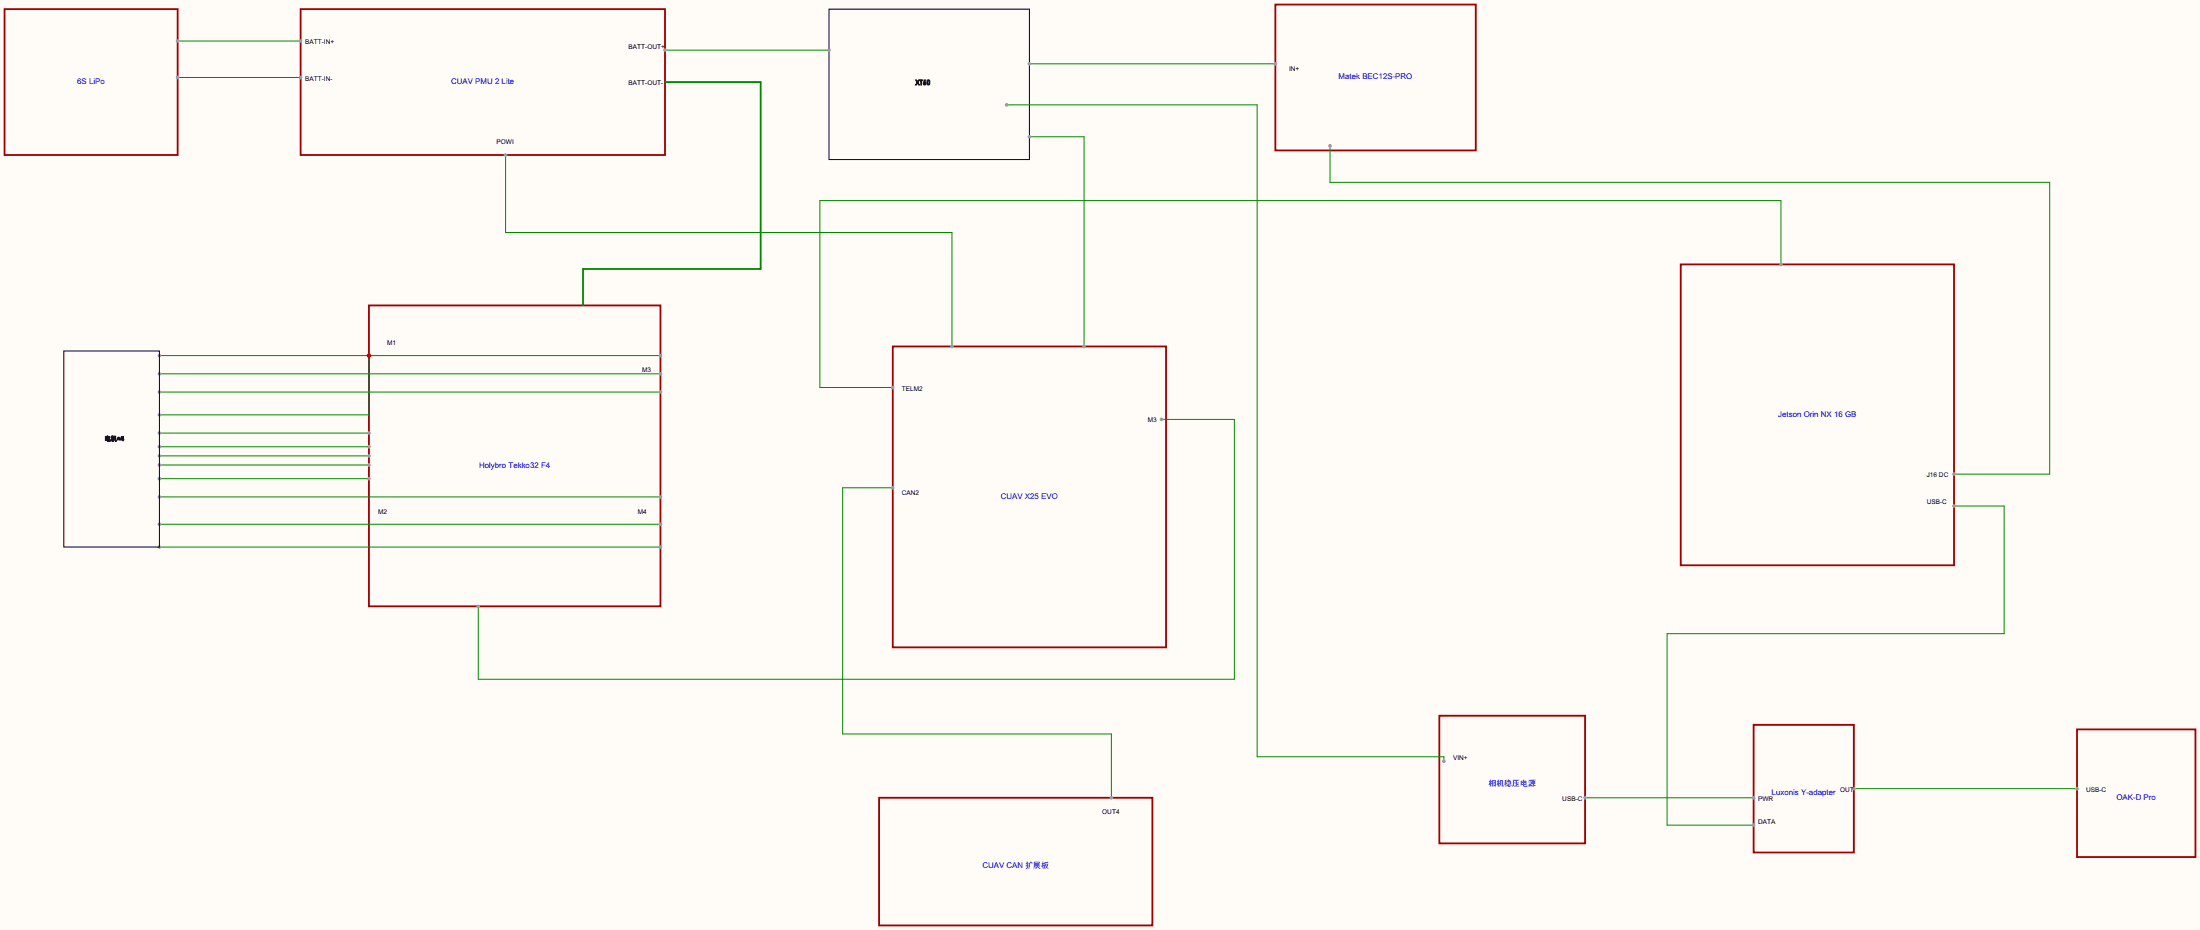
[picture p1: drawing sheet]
<svg xmlns="http://www.w3.org/2000/svg" width="613mm" height="259mm" viewBox="0 0 613 259" stroke-linecap="round" stroke-linejoin="round" font-family="sans-serif">
<path d="M0 0h613.4v259.1h-613.4z" fill="#fffcf7"/>
<path d="M1.3 2.5h48.2v40.7h-48.2zM83.8 2.5h101.6v40.7h-101.6zM355.6 1.3h55.9v40.6h-55.9zM468.6 73.7h76.2v83.8h-76.2zM102.9 85.1h81.2v83.8h-81.2zM248.9 96.5h76.2v83.8h-76.2zM401.3 199.4h40.7v35.6h-40.7zM488.9 201.9h28v35.6h-28zM579.1 203.2h33v35.6h-33zM245.1 222.3h76.2v35.5h-76.2z" fill="none" stroke="#a10000" stroke-width=".51"/>
<path d="M49.5 11.4h34.3" fill="none" stroke="#008700" stroke-width=".28"/>
<g fill="#999">
<circle cx="49.5" cy="11.4" r=".51"/>
<circle cx="83.8" cy="11.4" r=".51"/>
</g>
<path d="M49.5 21.6h34.3" fill="none" stroke="#008700" stroke-width=".28"/>
<g fill="#999">
<circle cx="49.5" cy="21.6" r=".51"/>
<circle cx="83.8" cy="21.6" r=".51"/>
</g>
<path d="M231.1 2.5h55.9v42h-55.9z" fill="none" stroke="#000" stroke-width=".28"/>
<path d="M44.4 109.2h139.7" fill="none" stroke="#008700" stroke-width=".28"/>
<g fill="#999">
<circle cx="44.4" cy="109.2" r=".51"/>
<circle cx="184.1" cy="109.2" r=".51"/>
</g>
<path d="M44.4 99.1h139.7M102.9 99.1v16.5h-58.5" fill="none" stroke="#008700" stroke-width=".28"/>
<circle cx="102.9" cy="99.1" r=".63" fill="#c00"/>
<g fill="#999">
<circle cx="44.4" cy="99.1" r=".51"/>
<circle cx="44.4" cy="115.6" r=".51"/>
<circle cx="184.1" cy="99.1" r=".51"/>
</g>
<path d="M44.4 104.1h139.7" fill="none" stroke="#008700" stroke-width=".28"/>
<g fill="#999">
<circle cx="184.1" cy="104.1" r=".51"/>
<circle cx="44.4" cy="104.1" r=".51"/>
</g>
<path d="M44.4 138.4h139.7" fill="none" stroke="#008700" stroke-width=".28"/>
<g fill="#999">
<circle cx="184.1" cy="138.4" r=".51"/>
<circle cx="44.4" cy="138.4" r=".51"/>
</g>
<path d="M44.4 146.1h139.7" fill="none" stroke="#008700" stroke-width=".28"/>
<g fill="#999">
<circle cx="44.4" cy="146.1" r=".51"/>
<circle cx="184.1" cy="146.1" r=".51"/>
</g>
<path d="M44.4 152.4h139.7" fill="none" stroke="#008700" stroke-width=".28"/>
<g fill="#999">
<circle cx="44.4" cy="152.4" r=".51"/>
<circle cx="184.1" cy="152.4" r=".51"/>
</g>
<path d="M44.4 120.7h58.5" fill="none" stroke="#008700" stroke-width=".28"/>
<g fill="#999">
<circle cx="102.9" cy="120.7" r=".51"/>
<circle cx="44.4" cy="120.7" r=".51"/>
</g>
<path d="M44.4 124.5h58.5" fill="none" stroke="#008700" stroke-width=".28"/>
<g fill="#999">
<circle cx="102.9" cy="124.5" r=".51"/>
<circle cx="44.4" cy="124.5" r=".51"/>
</g>
<path d="M44.4 127h58.5" fill="none" stroke="#008700" stroke-width=".28"/>
<g fill="#999">
<circle cx="102.9" cy="127" r=".51"/>
<circle cx="44.4" cy="127" r=".51"/>
</g>
<path d="M44.4 129.5h58.5" fill="none" stroke="#008700" stroke-width=".28"/>
<g fill="#999">
<circle cx="102.9" cy="129.5" r=".51"/>
<circle cx="44.4" cy="129.5" r=".51"/>
</g>
<path d="M44.4 133.4h58.5" fill="none" stroke="#008700" stroke-width=".28"/>
<g fill="#999">
<circle cx="102.9" cy="133.4" r=".51"/>
<circle cx="44.4" cy="133.4" r=".51"/>
</g>
<path d="M17.8 97.8h26.6v54.6h-26.6z" fill="none" stroke="#000" stroke-width=".28"/>
<path d="M141 43.2v21.6h124.4v31.7" fill="none" stroke="#008700" stroke-width=".28"/>
<g fill="#999">
<circle cx="141" cy="43.2" r=".51"/>
<circle cx="265.4" cy="96.5" r=".51"/>
</g>
<path d="M185.4 14h45.7" fill="none" stroke="#008700" stroke-width=".28"/>
<g fill="#999">
<circle cx="185.4" cy="14" r=".51"/>
<circle cx="231.1" cy="14" r=".51"/>
</g>
<path d="M185.4 22.9h26.7v52h-49.5v10.2" fill="none" stroke="#008700" stroke-width=".51"/>
<path d="M323.8 116.8h20.4v72.4h-210.9v-20.3" fill="none" stroke="#008700" stroke-width=".28"/>
<g fill="#999">
<circle cx="323.8" cy="116.8" r=".51"/>
<circle cx="133.3" cy="168.9" r=".51"/>
</g>
<path d="M287 17.8h68.6" fill="none" stroke="#008700" stroke-width=".28"/>
<g fill="#999">
<circle cx="287" cy="17.8" r=".51"/>
<circle cx="355.6" cy="17.8" r=".51"/>
</g>
<path d="M248.9 135.9h-14v68.6h75v17.8" fill="none" stroke="#008700" stroke-width=".28"/>
<g fill="#999">
<circle cx="248.9" cy="135.9" r=".51"/>
<circle cx="309.9" cy="222.3" r=".51"/>
</g>
<path d="M370.8 40.6v10.2h200.7v81.3h-26.7" fill="none" stroke="#008700" stroke-width=".28"/>
<g fill="#999">
<circle cx="544.8" cy="132.1" r=".51"/>
<circle cx="370.8" cy="40.6" r=".51"/>
</g>
<path d="M496.6 73.7v-17.8h-268v52.1h20.3" fill="none" stroke="#008700" stroke-width=".28"/>
<g fill="#999">
<circle cx="496.6" cy="73.7" r=".51"/>
<circle cx="248.9" cy="108" r=".51"/>
</g>
<path d="M280.7 29.2h69.8v181.6h52.1v1.3" fill="none" stroke="#008700" stroke-width=".28"/>
<g fill="#999">
<circle cx="280.7" cy="29.2" r=".51"/>
<circle cx="402.6" cy="212.1" r=".51"/>
</g>
<path d="M442 222.3h46.9" fill="none" stroke="#008700" stroke-width=".28"/>
<g fill="#999">
<circle cx="442" cy="222.3" r=".51"/>
<circle cx="488.9" cy="222.3" r=".51"/>
</g>
<path d="M544.8 141h14v35.5h-94v53.4h24.1" fill="none" stroke="#008700" stroke-width=".28"/>
<g fill="#999">
<circle cx="488.9" cy="229.9" r=".51"/>
<circle cx="544.8" cy="141" r=".51"/>
</g>
<path d="M516.9 219.7h62.2" fill="none" stroke="#008700" stroke-width=".28"/>
<g fill="#999">
<circle cx="516.9" cy="219.7" r=".51"/>
<circle cx="579.1" cy="219.7" r=".51"/>
</g>
<path d="M287 38.1h15.3v58.4" fill="none" stroke="#008700" stroke-width=".28"/>
<g fill="#999">
<circle cx="302.3" cy="96.5" r=".51"/>
<circle cx="287" cy="38.1" r=".51"/>
</g>
<g font-size="2.2" fill="#00f">
<text x="21.5" y="23.3">6S LiPo</text>
<text x="125.8" y="23.3">CUAV PMU 2 Lite</text>
<text x="373.2" y="22.1">Matek BEC12S-PRO</text>
<text x="495.8" y="116.1">Jetson Orin NX 16 GB</text>
<text x="133.6" y="130.3">Holybro Tekko32 F4</text>
<text x="279.1" y="138.9">CUAV X25 EVO</text>
<text x="415" y="218.9">相机稳压电源</text>
<text x="494" y="221.5">Luxonis Y-adapter</text>
<text x="590.1" y="222.7">OAK-D Pro</text>
<text x="273.9" y="241.8">CUAV CAN 扩展板</text>
</g>
<text font-size="2" x="255.3" y="23.7">XT60</text>
<g font-size="1.8">
<text x="85.1" y="12.3">BATT-IN+</text>
<text x="175.3" y="13.5">BATT-OUT+</text>
<text x="85.1" y="22.4">BATT-IN-</text>
<text x="175.3" y="23.7">BATT-OUT-</text>
<text x="359.4" y="19.9">IN+</text>
<text x="138.4" y="40.2">POWI</text>
<text x="107.9" y="96.1">M1</text>
<text x="179.1" y="103.7">M3</text>
<text x="251.5" y="108.8">TELM2</text>
<text x="320" y="117.7">M3</text>
<text x="251.5" y="138">CAN2</text>
<text x="537.2" y="132.9">J16 DC</text>
<text x="105.4" y="143.1">M2</text>
<text x="177.8" y="143.1">M4</text>
<text x="537.2" y="140.5">USB-C</text>
<text x="405.1" y="211.7">VIN+</text>
<text x="513.1" y="220.5">OUT</text>
<text x="581.7" y="220.5">USB-C</text>
<text x="307.3" y="226.9">OUT4</text>
<text x="435.6" y="223.1">USB-C</text>
<text x="490.2" y="223.1">PWR</text>
<text x="490.2" y="229.4">DATA</text>
</g>
<text font-size="1.7" x="29.2" y="122.8">电机*4</text>
</svg>
